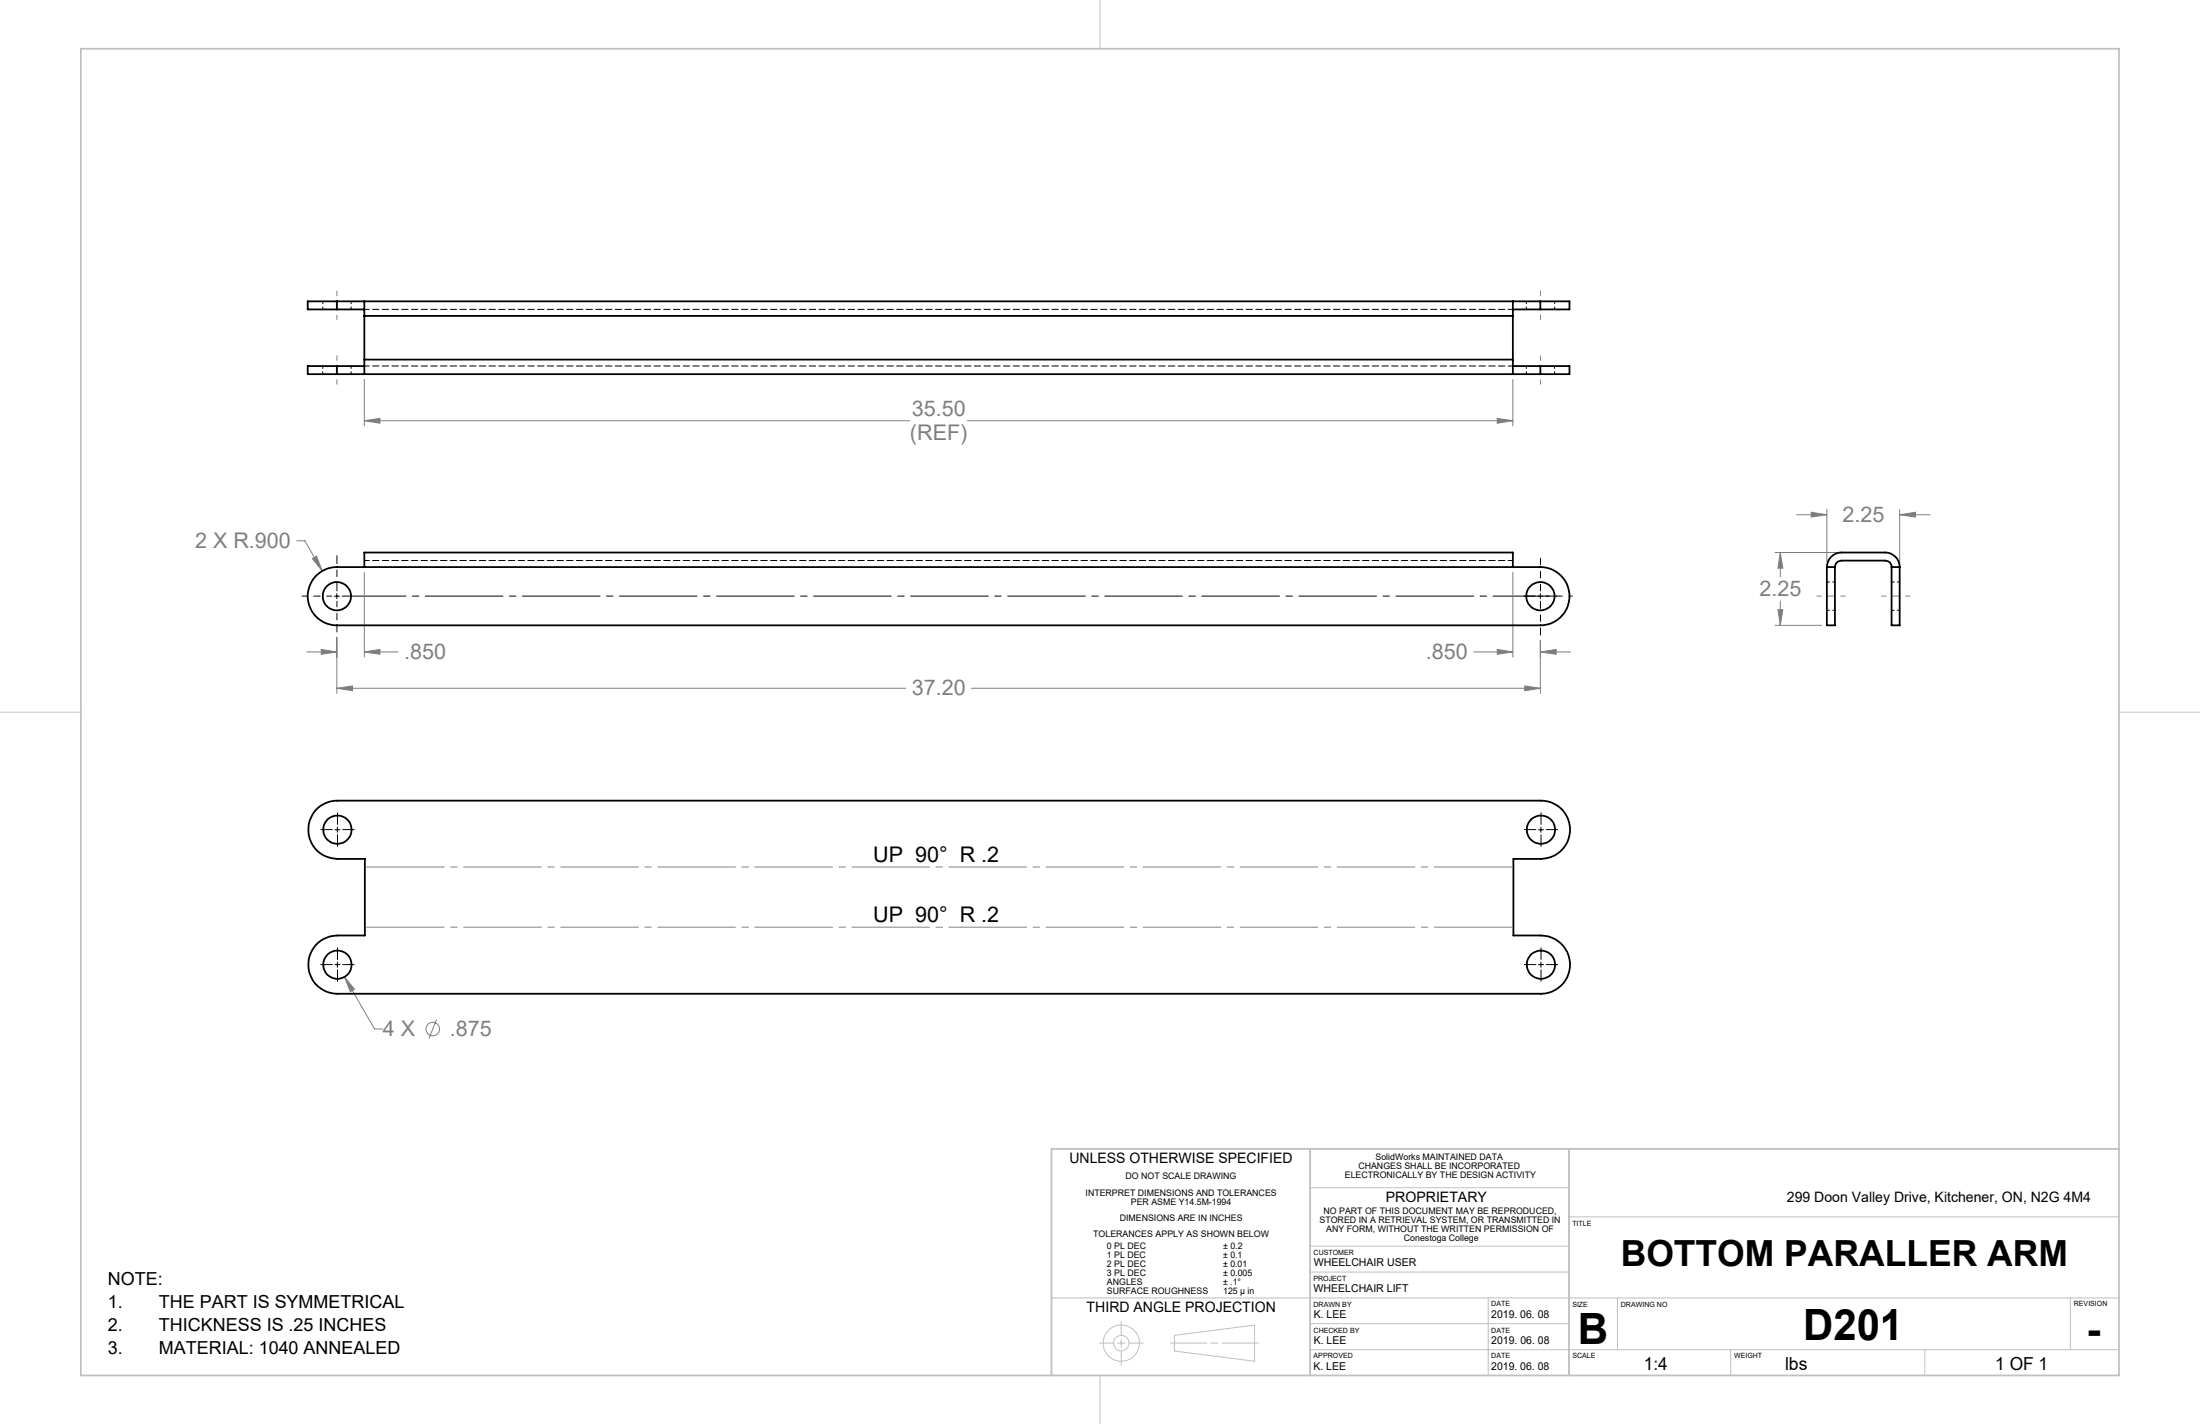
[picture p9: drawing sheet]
<svg xmlns="http://www.w3.org/2000/svg" width="432mm" height="279mm" viewBox="0 0 432 279" stroke-linecap="round" stroke-linejoin="round" font-family="sans-serif">
<g fill="none" stroke="#c0c0c0" stroke-width=".2">
<path d="M215.9 0v9.6M0 139.7h15.9M415.9 139.7h15.9M206.4 225.4v44.5M257.1 233h50.8M257.1 225.4v44.5M307.9 238.8h108M307.9 225.4v44.5M206.4 254.7h209.5M220.1 259.2v2.8M257.1 249.6h50.8M257.1 244.5h50.8"/>
<path d="M257.1 259.7h50.8M292.1 254.7v15.2M317.5 254.7v10.1M406.4 254.7v10.1M215.8 263.5h2.7M215.9 269.9v9.5M219.3 263.5h1.5M220.1 262.8v1.5M220.1 265.1v2.8M221.6 263.5h2.8M229.7 263.5h7.2M230.5 262l15.7-2v7.1l-15.7-2z"/>
<path d="M237.6 263.5h1.5M239.9 263.5h7.1M257.1 264.8h158.8M339.7 264.8v5.1M377.8 264.8v5.1"/>
<circle cx="220.1" cy="263.5" r="3.6"/>
<circle cx="220.1" cy="263.6" r="1.53"/>
</g>
<path d="M15.9 9.6h400v260.3h-400zM257.1 225.4v44.5M307.9 225.4v44.5M415.9 225.4h-209.5v44.5" fill="none" stroke="#c0c0c0" stroke-width=".35"/>
<g fill="none" stroke="#808080" stroke-width=".2">
<path d="M71.5 74.4v9.2M296.9 74.4v9.2M71.5 82.5l3.1-.4v.9zM71.5 82.5h107.1M189.9 82.5h107M293.9 82.1l3 .4-3 .5zM358.6 100v10.2M372.9 100v10.2M58.2 106.1h1.6l3.5 5.9M61.3 109.6l.8-.5 1.2 2.9zM71.5 112.3v16.6M296.9 112.3v16.6"/>
<path d="M348.4 108.4h12M349 119.6h.9l-.5 3.1zM349.4 108.4l.5 3.1h-.9zM349.4 108.4v4.8M349.4 117.9v4.8M352.6 101h6M355.5 100.5l3.1 .5-3.1 .5zM372.9 101l3.1-.5v1zM372.9 101h5.9M60.2 127.9h5.9M63 127.4l3.1 .5-3.1 .5zM66.1 135l3.1-.4v.9z"/>
<path d="M66.1 125v11.1M66.1 135h111.7M71.5 127.9l3.1-.5v1zM71.5 127.9h6.6M190.7 135h111.6M289.2 127.9h7.7M293.9 127.4l3 .5-3 .5zM299.3 134.6l3 .4-3 .5zM302.3 127.9l3.1-.5v1zM302.3 125.7v10.4M302.3 127.9h6M348.4 122.7h9.2"/>
<path d="M67.6 191.7l2 2.4-.8 .5zM67.6 191.7l5.9 10.2h1.6M85.7 200l-1.5 3.8"/>
<circle cx="84.9" cy="201.9" r="1.32"/>
</g>
<path d="M302.4 115.9v-6.4" fill="none" stroke="#000" stroke-width=".2" stroke-dasharray="15.2 1.3 1.3 1.3" stroke-dashoffset="13.9"/>
<g fill="none" stroke="#000" stroke-width=".2" stroke-dasharray="15.2 1.3 1.3 1.3">
<path d="M301.3 117h-2.2M65.2 162.8h-2.2M66.2 163.8v2.3M66.2 161.8v-2.3M67.3 162.8h2.2M301.4 162.8h-2.2M302.5 163.8v2.3M302.5 161.8v-2.3M303.5 162.8h2.2M65.2 189.3h-2.2M66.2 190.3v2.2M66.2 188.2v-2.2"/>
<path d="M67.3 189.3h2.2M301.4 189.3h-2.2M302.5 190.3v2.2M302.5 188.2v-2.2M303.5 189.3h2.2"/>
</g>
<path d="M302.4 118v6.6" fill="none" stroke="#000" stroke-width=".2" stroke-dasharray="15.2 1.3 1.3 1.3" stroke-dashoffset="13.8"/>
<path d="M303.4 117h5.2" fill="none" stroke="#000" stroke-width=".2" stroke-dasharray="15.2 1.3 1.3 1.3" stroke-dashoffset="14.5"/>
<path d="M66.1 115.9v-6.9" fill="none" stroke="#000" stroke-width=".2" stroke-dasharray="15.2 1.3 1.3 1.3" stroke-dashoffset="13.7"/>
<path d="M65.1 117h-5.8" fill="none" stroke="#000" stroke-width=".2" stroke-dasharray="15.2 1.3 1.3 1.3" stroke-dashoffset="14.2"/>
<path d="M66.1 118v6" fill="none" stroke="#000" stroke-width=".2" stroke-dasharray="15.2 1.3 1.3 1.3" stroke-dashoffset="14.1"/>
<path d="M67.1 117h238.5" fill="none" stroke="#000" stroke-width=".2" stroke-dasharray="15.2 1.3 1.3 1.3" stroke-dashoffset="2.7"/>
<path d="M65.6 117h1M66.1 116.5v1M301.8 117h1.1M302.3 116.5v1M65.7 162.8h1M66.2 162.3v1M301.9 162.8h1.1M302.4 162.3v1M65.7 189.3h1M66.2 188.8v1M301.9 189.3h1.1M302.4 188.8v1" fill="none" stroke="#000" stroke-width=".2"/>
<path d="M66.1 62.7v-5.6M66.1 75.4v-5.6M302.4 62.7v-5.6M302.4 75.4v-5.6M356.6 117h5.6M369.3 117h5.6" fill="none" stroke="#808080" stroke-width=".2" stroke-dasharray="15.2 1.3 1.3 1.3" stroke-dashoffset="14.4"/>
<path d="M71.6 170.1h225.5M297.1 181.9h-225.5" fill="none" stroke="#808080" stroke-width=".2" stroke-dasharray="15.2 1.3 1.3 1.3" stroke-dashoffset="-.3"/>
<path d="M71.5 82.5l3.1-.4v.9zM293.9 82.1l3 .4-3 .5zM66.1 135l3.1-.4v.9zM299.3 134.6l3 .4-3 .5zM61.3 109.6l2 2.4-1.2-2.9zM63 127.4l3.1 .5-3.1 .5zM71.5 127.9l3.1-.5v1zM293.9 127.4l3 .5-3 .5zM302.3 127.9l3.1-.5v1zM349 119.6h.9l-.5 3.1zM349.4 108.4l.5 3.1h-.9zM355.5 100.5l3.1 .5-3.1 .5zM372.9 101l3.1-.5v1zM67.6 191.7l1.2 2.9 .8-.5z" fill="#808080"/>
<g fill="none" stroke="#000" stroke-width=".35">
<path d="M66.1 59.1h-5.7v1.6h5.7M66.1 59.1h236.2M66.1 59.1v1.6M71.5 59.1v2.9M296.9 59.1v2.9M302.3 59.1h5.7v1.6h-5.7M302.3 59.1v1.6M66.1 71.8h-5.7v1.6h5.7M66.1 73.4h236.2M66.1 71.8h5.4M66.1 71.8v1.6M66.1 60.7h5.4"/>
<path d="M71.5 70.6v2.8M71.5 70.6h225.4M71.5 62h225.4M71.5 62v8.6M296.9 70.6v2.8M296.9 62v8.6M296.9 71.8h5.4M296.9 60.7h5.4M302.3 71.8h5.7v1.6h-5.7M302.3 71.8v1.6M62.2 112.8a5.7 5.7 0 0 1 3.9-1.5h236.2a5.7 5.7 0 0 1 5.8 5.7 5.7 5.7 0 0 1-5.8 5.7h-236.2a5.7 5.7 0 0 1-5.3-3.6 5.7 5.7 0 0 1 1.4-6.3zM71.5 111.3v-2.9h225.4v2.9"/>
<path d="M358.6 111.3v11.4h1.6v-11.4M358.6 111.3a2.89 2.89 0 0 1 2.8-2.9h8.6a2.83 2.83 0 0 1 2.9 2.9M358.6 111.3h1.6M360.2 111.3a1.26 1.26 0 0 1 1.2-1.3h8.6a1.21 1.21 0 0 1 1.3 1.3M371.3 111.3v11.4h1.6v-11.4M371.3 111.3h1.6M62.3 158.6a5.8 5.8 0 0 1 3.9-1.5h236.2a5.7 5.7 0 0 1 5.8 5.7 5.7 5.7 0 0 1-5.8 5.7h-5.4v15.1h5.4a5.7 5.7 0 0 1 5.8 5.7 5.7 5.7 0 0 1-5.8 5.7h-236.2a5.7 5.7 0 0 1-5.7-5.7 5.7 5.7 0 0 1 5.7-5.7h5.4v-15.1h-5.4a5.7 5.7 0 0 1-5.3-3.6 5.7 5.7 0 0 1 1.4-6.3z"/>
<circle cx="66.1" cy="117" r="2.78"/>
<circle cx="302.3" cy="117" r="2.78"/>
<circle cx="66.2" cy="162.8" r="2.78"/>
<circle cx="302.4" cy="162.8" r="2.78"/>
<circle cx="66.2" cy="189.3" r="2.77"/>
<circle cx="302.5" cy="189.3" r="2.77"/>
</g>
<path d="M71.5 60.7h225.5M297 71.8h-225.5M71.5 110h225.5" fill="none" stroke="#000" stroke-width=".2" stroke-dasharray="1.3 .6" stroke-dashoffset=".3"/>
<path d="M63.4 59.1v1.6M299.6 59.1v1.6M63.4 71.8v1.6M68.9 73.4v-1.6M68.9 60.7v-1.6M299.6 71.8v1.6M305.1 73.4v-1.6M305.1 60.7v-1.6M358.6 119.7h1.6M360.2 114.2h-1.6M371.3 119.7h1.6M372.9 114.2h-1.6" fill="none" stroke="#000" stroke-width=".2" stroke-dasharray="1.3 .6" stroke-dashoffset=".8"/>
<g font-size="8.5">
<text x="309.7" y="263.8">B</text>
<text x="353.9" y="263">D201</text>
<text x="409.5" y="263.7">-</text>
</g>
<text font-size="7.1" x="318.1" y="248.4">BOTTOM PARALLER ARM</text>
<g font-size="4.2" fill="#808080">
<text x="179" y="81.6">35.50</text>
<text x="178.6" y="86.3">(REF)</text>
<text x="38.3" y="107.5">2 X R.900</text>
<text x="361.6" y="102.4">2.25</text>
<text x="345.3" y="116.9">2.25</text>
<text x="79.3" y="129.3">.850</text>
<text x="279.9" y="129.3">.850</text>
<text x="179" y="136.4">37.20</text>
<text x="75.1" y="203.3">4 X</text>
<text x="88.3" y="203.3">.875</text>
</g>
<g font-size="4.2">
<text x="171.4" y="169.1">UP 90° R .2</text>
<text x="171.4" y="180.9">UP 90° R .2</text>
</g>
<g font-size="3.5">
<text x="21.2" y="252.1">NOTE:</text>
<text x="21.2" y="256.7">1.</text>
<text x="31.2" y="256.7">THE PART IS SYMMETRICAL</text>
<text x="21.2" y="261.2">2.</text>
<text x="31.2" y="261.2">THICKNESS IS .25 INCHES</text>
<text x="21.2" y="265.7">3.</text>
<text x="31.2" y="265.7">MATERIAL: 1040 ANNEALED</text>
<text x="322.7" y="268.9">1:4</text>
<text x="350.4" y="268.9">lbs</text>
<text x="391.6" y="268.9">1 OF 1</text>
</g>
<g font-size="2.8">
<text x="209.9" y="228.2">UNLESS OTHERWISE SPECIFIED</text>
<text x="272" y="235.8">PROPRIETARY</text>
<text x="350.7" y="235.8">299 Doon Valley Drive, Kitchener, ON, N2G 4M4</text>
<text x="213.3" y="257.5">THIRD ANGLE PROJECTION</text>
</g>
<g font-size="2.1">
<text x="257.9" y="248.5">WHEELCHAIR USER</text>
<text x="257.8" y="253.5">WHEELCHAIR LIFT</text>
<text x="257.8" y="263.7">K. LEE</text>
<text x="257.9" y="258.6">K. LEE</text>
<text x="292.7" y="258.6">2019. 06. 08</text>
<text x="292.7" y="263.7">2019. 06. 08</text>
<text x="257.8" y="268.8">K. LEE</text>
<text x="292.7" y="268.7">2019. 06. 08</text>
</g>
<g font-size="1.8">
<text x="270" y="227.7">SolidWorks MAINTAINED DATA</text>
<text x="220.9" y="231.4">DO NOT SCALE DRAWING</text>
<text x="264" y="231.2">ELECTRONICALLY BY THE DESIGN ACTIVITY</text>
<text x="266.6" y="229.4">CHANGES SHALL BE INCORPORATED</text>
<text x="213.1" y="234.7">INTERPRET DIMENSIONS AND TOLERANCES</text>
<text x="219.8" y="239.7">DIMENSIONS ARE IN INCHES</text>
<text x="222" y="236.5">PER ASME Y14.5M-1994</text>
<text x="259" y="240">STORED IN A RETRIEVAL SYSTEM, OR TRANSMITTED IN</text>
<text x="259.8" y="238.2">NO PART OF THIS DOCUMENT MAY BE REPRODUCED,</text>
<text x="214.6" y="242.7">TOLERANCES APPLY AS SHOWN BELOW</text>
<text x="217.3" y="245">0 PL DEC</text>
<text x="240.1" y="245">± 0.2</text>
<text x="260.3" y="241.7">ANY FORM, WITHOUT THE WRITTEN PERMISSION OF</text>
<text x="275.6" y="243.5">Conestoga College</text>
<text x="217.3" y="246.8">1 PL DEC</text>
<text x="217.3" y="248.5">2 PL DEC</text>
<text x="217.3" y="250.3">3 PL DEC</text>
<text x="240.1" y="246.7">± 0.1</text>
<text x="240.1" y="248.5">± 0.01</text>
<text x="240.1" y="250.3">± 0.005</text>
<text x="217.3" y="252">ANGLES</text>
<text x="217.3" y="253.8">SURFACE ROUGHNESS</text>
<text x="240.1" y="252">± .1°</text>
<text x="240.1" y="253.8">125 µ in</text>
</g>
<g font-size="1.4">
<text x="308.6" y="240.5">TITLE</text>
<text x="257.8" y="251.3">PROJECT</text>
<text x="257.8" y="246.2">CUSTOMER</text>
<text x="257.8" y="256.4">DRAWN BY</text>
<text x="292.7" y="256.3">DATE</text>
<text x="308.6" y="256.4">SIZE</text>
<text x="318.1" y="256.4">DRAWING NO</text>
<text x="407.1" y="256.3">REVISION</text>
<text x="257.8" y="261.5">CHECKED BY</text>
<text x="292.7" y="261.5">DATE</text>
<text x="257.8" y="266.5">APPROVED</text>
<text x="292.7" y="266.5">DATE</text>
<text x="308.6" y="266.5">SCALE</text>
<text x="340.4" y="266.5">WEIGHT</text>
</g>
</svg>
